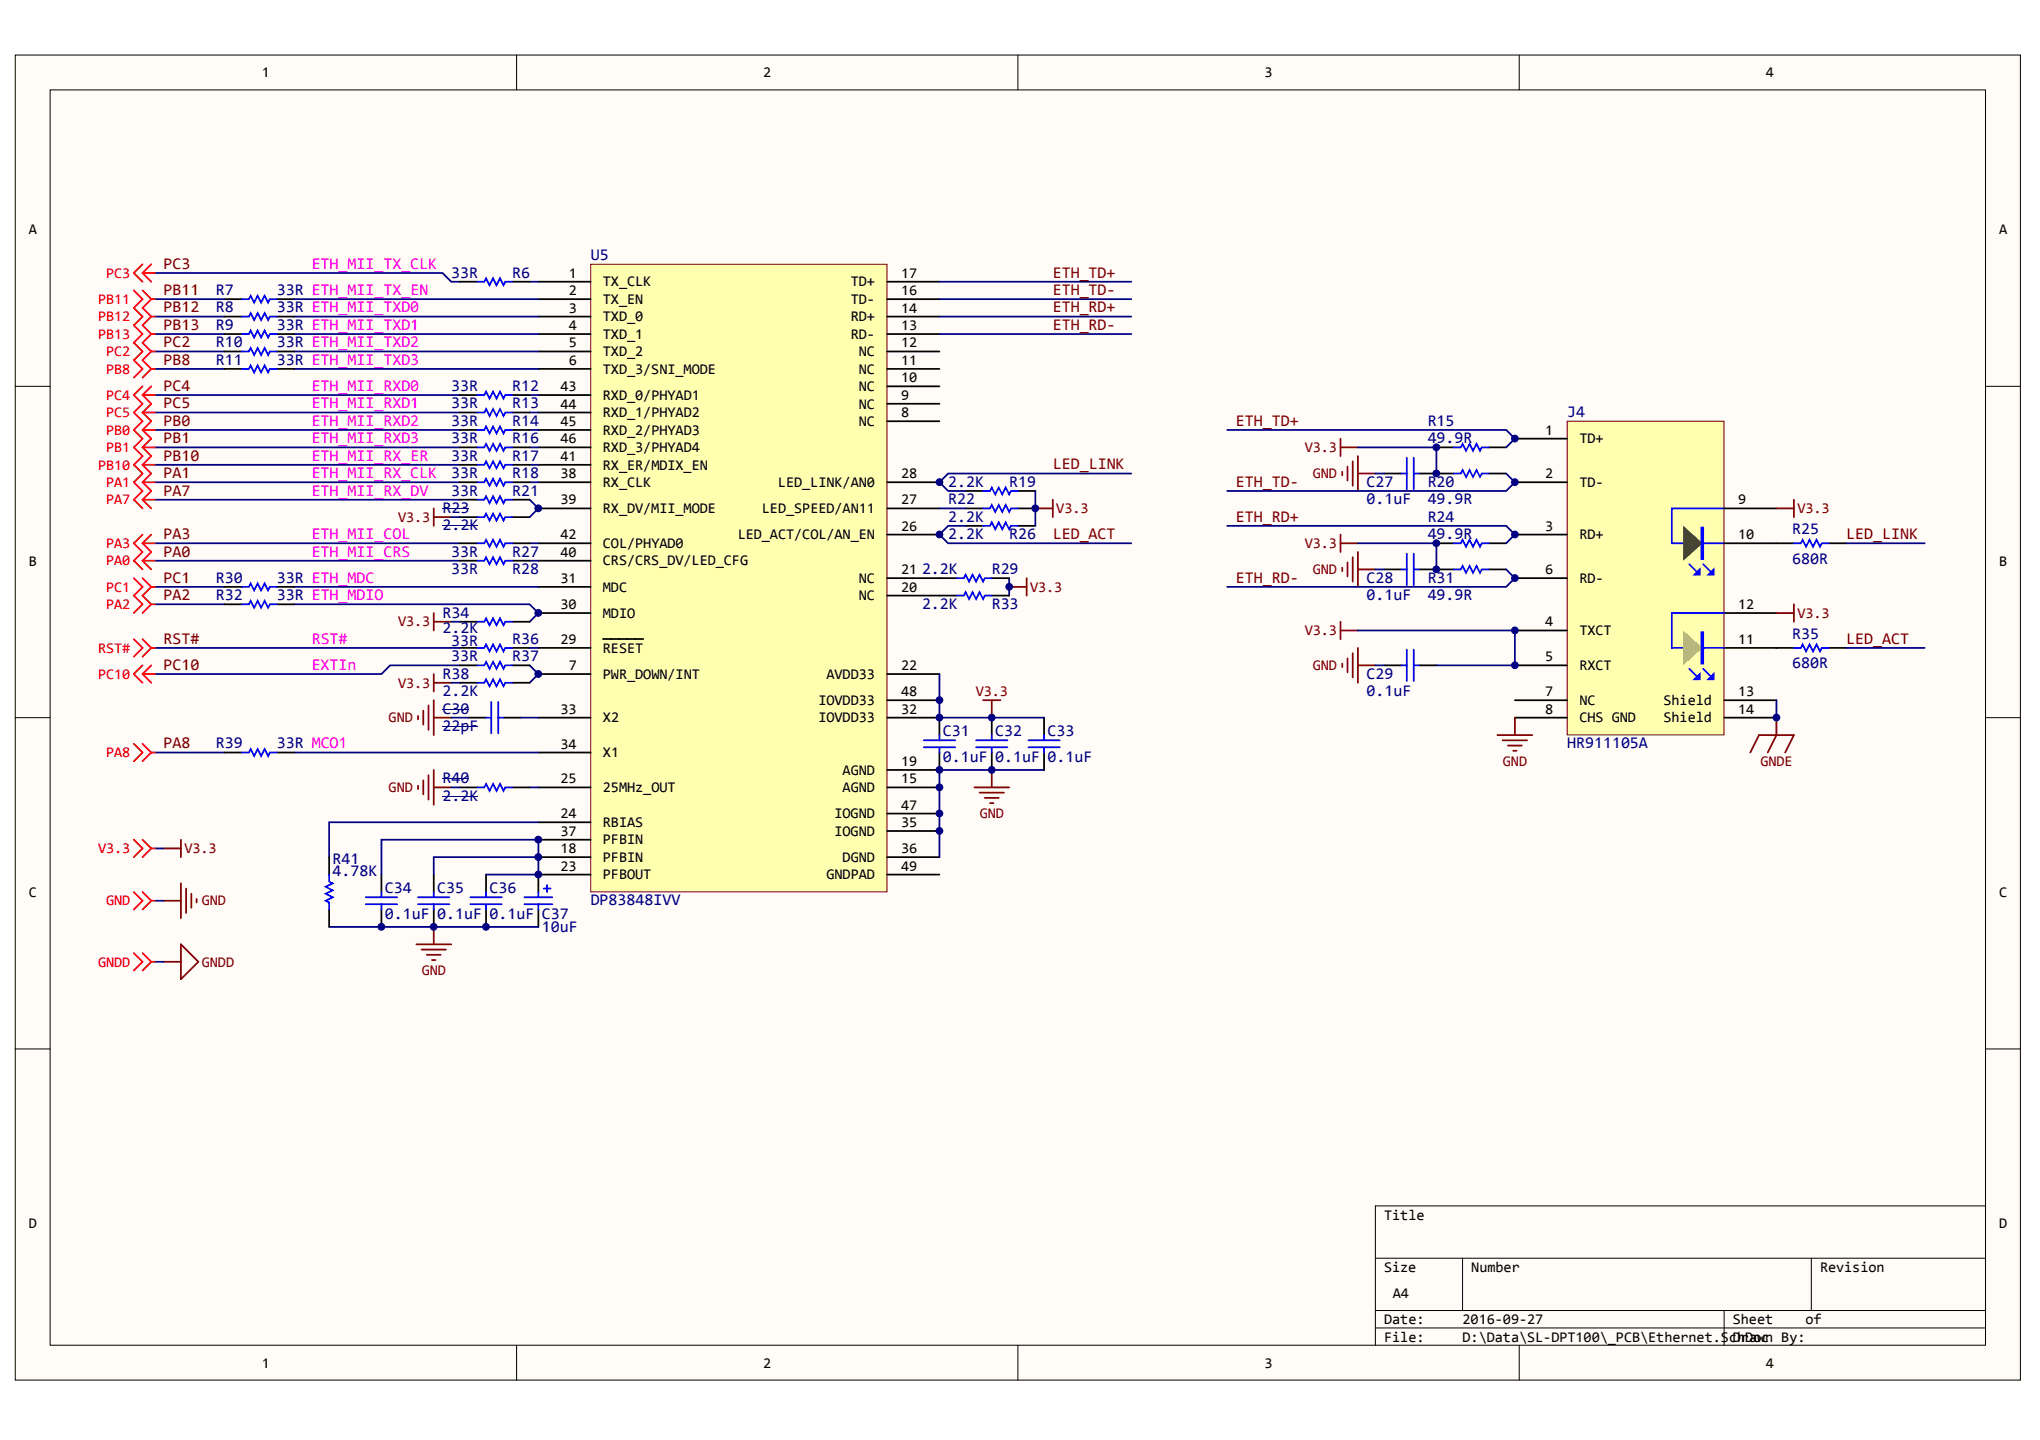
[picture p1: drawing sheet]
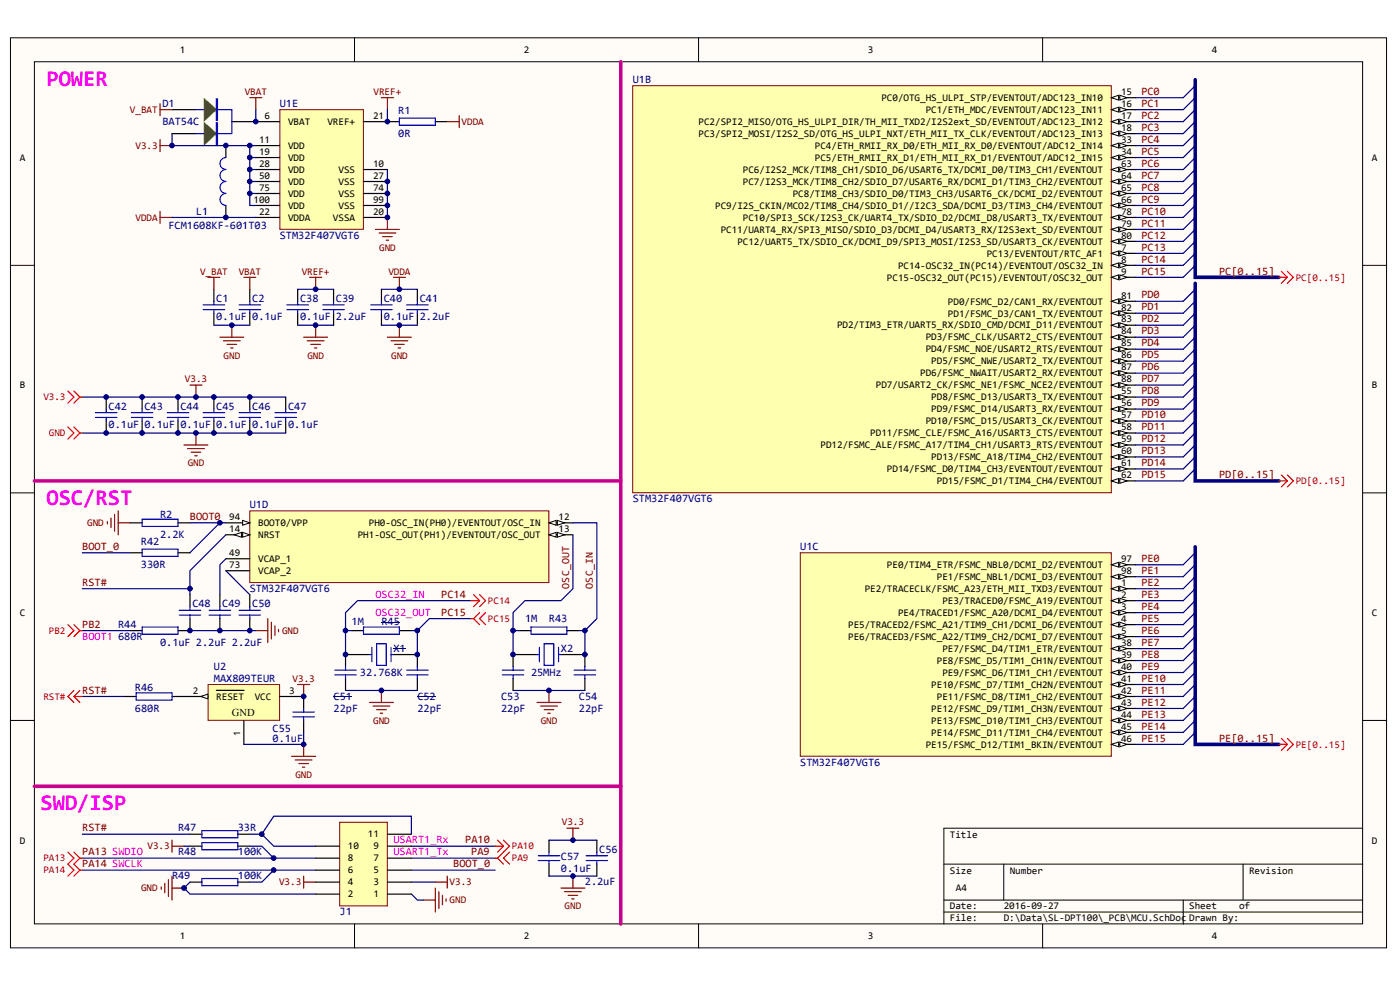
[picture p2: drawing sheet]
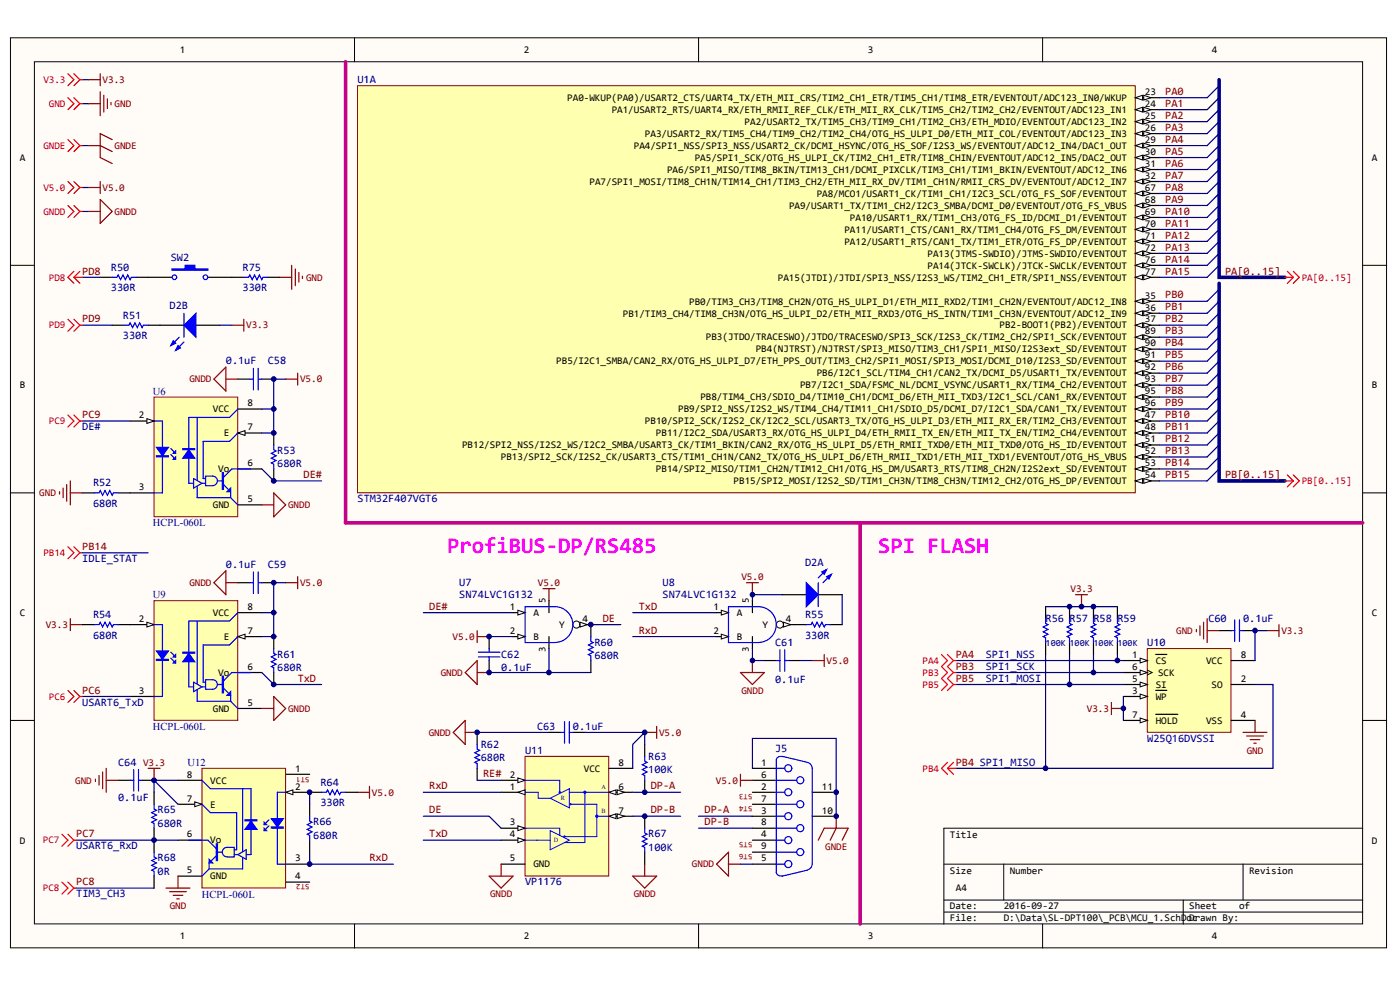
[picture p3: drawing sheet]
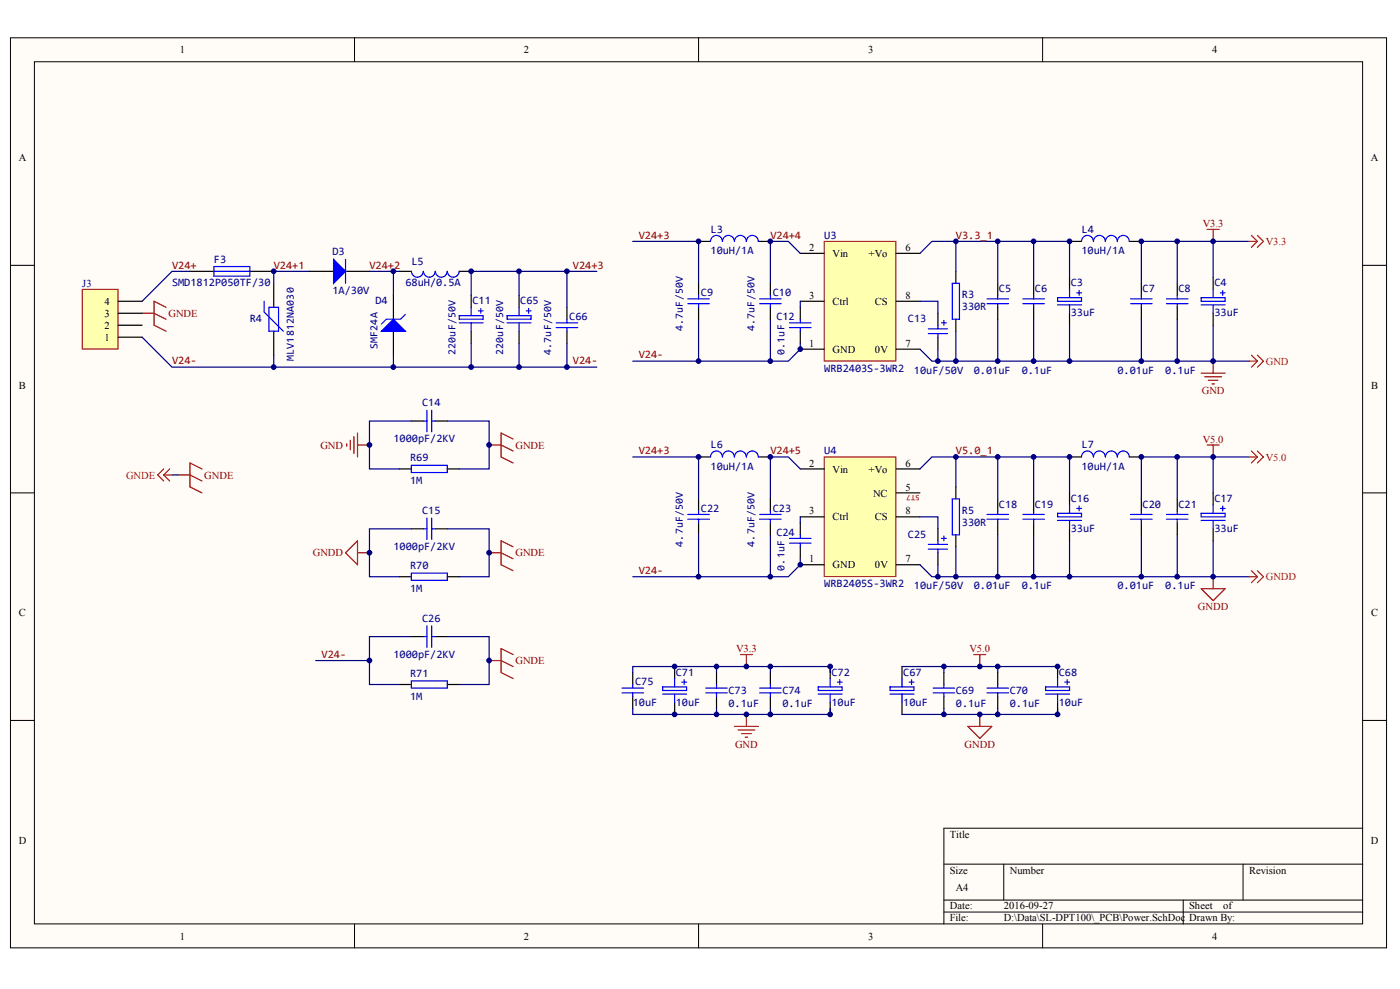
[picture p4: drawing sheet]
# Altium project SL-DPT100.PrjPcb
4 sheets, 177 parts. Net scope: global (net labels, ports and power ports of the same name join across sheets).
Board files: SL-DPT100.PcbDoc, Phoenix ME MAX 22.5 2-2 KMGY.PcbDoc
Sheets:
  Ethernet.SchDoc
  MCU.SchDoc
  MCU_1.SchDoc
  Power.SchDoc

## Sheet Ethernet.SchDoc
size A4; PageSetup: Record=PageOptions|CenterHorizontal=True|CenterVertical=True|PrintScale=0.98|XCorrection=1.00|YCorrection=1.00|PrintKind=0|BorderSize=5000000|LeftOffset=0|BottomOffset=0|Orientation=2|PaperLength=1000|PaperWidth=1000|Scale=100|PaperSource=7|PrintQuality=-4|MediaType=1|DitherType=10|PaperKind=A4 210x297 ºÁÃ×|PrintScaleMode=1

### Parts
C27  0.1uF  [C1608(0603)]
C28  0.1uF  [C1608(0603)]
C29  0.1uF  [C1608(0603)]
C30  22pF  [C1608(0603)]
C31  0.1uF  [C1608(0603)]
C32  0.1uF  [C1608(0603)]
C33  0.1uF  [C1608(0603)]
C34  0.1uF  [C1608(0603)]
C35  0.1uF  [C1608(0603)]
C36  0.1uF  [C1608(0603)]
C37  10uF  [C2012(0805)]
J4  HR911105A  [RJ45-LED]
R6  33R  [R1608(0603)]
R7  33R  [R1608(0603)]
R8  33R  [R1608(0603)]
R9  33R  [R1608(0603)]
R10  33R  [R1608(0603)]
R11  33R  [R1608(0603)]
R12  33R  [R1608(0603)]
R13  33R  [R1608(0603)]
R14  33R  [R1608(0603)]
R15  49.9R  [R1608(0603)]
R16  33R  [R1608(0603)]
R17  33R  [R1608(0603)]
R18  33R  [R1608(0603)]
R19  2.2K  [R1608(0603)]
R20  49.9R  [R1608(0603)]
R21  33R  [R1608(0603)]
R22  2.2K  [R1608(0603)]
R23  2.2K  [R1608(0603)]
R24  49.9R  [R1608(0603)]
R25  680R  [R1608(0603)]
R26  2.2K  [R1608(0603)]
R27  33R  [R1608(0603)]
R28  33R  [R1608(0603)]
R29  2.2K  [R1608(0603)]
R30  33R  [R1608(0603)]
R31  49.9R  [R1608(0603)]
R32  33R  [R1608(0603)]
R33  2.2K  [R1608(0603)]
R34  2.2K  [R1608(0603)]
R35  680R  [R1608(0603)]
R36  33R  [R1608(0603)]
R37  33R  [R1608(0603)]
R38  2.2K  [R1608(0603)]
R39  33R  [R1608(0603)]
R40  2.2K  [R1608(0603)]
R41  4.78K  [R1608(0603)]
U5  DP83848IVV  [LQFP48_M]

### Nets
GND: C27.2 C28.2 C29.2 C30.1 C31.1 C32.1 C33.1 C34.1 C35.1 C36.1 C37.2 J4.8(CHS_GND) R40.2 R41.2 U5.15(AGND) U5.19(AGND) U5.35(IOGND) U5.36(DGND) U5.47(IOGND) ; off-sheet GND
GNDE: J4.13(Shield) J4.14(Shield)
V3.3: C27.1 C28.1 C29.1 C31.2 C32.2 C33.2 J4.4(TXCT) J4.5(RXCT) J4.9 J4.12 R15.2 R19.1 R20.2 R22.1 R23.2 R24.2 R26.1 R29.1 R31.2 R33.1 R34.2 R38.2 U5.22(AVDD33) U5.32(IOVDD33) U5.48(IOVDD33) ; off-sheet V3.3
ETH_RD+: J4.3(RD+) R24.1 U5.14(RD+)
ETH_RD-: J4.6(RD-) R31.1 U5.13(RD-)
ETH_TD+: J4.1(TD+) R15.1 U5.17(TD+)
ETH_TD-: J4.2(TD-) R20.1 U5.16(TD-)
LED_ACT: R26.2 R35.2 U5.26(LED_ACT/COL/AN_EN)
LED_LINK: R19.2 R25.2 U5.28(LED_LINK/AN0)
PA0: R28.2 ; off-sheet PA0
PA1: R18.2 ; off-sheet PA1
PA2: R32.2 ; off-sheet PA2
PA3: R27.2 ; off-sheet PA3
PA7: R21.2 ; off-sheet PA7
PA8: R39.2 ; off-sheet PA8
PB0: R14.2 ; off-sheet PB0
PB1: R16.2 ; off-sheet PB1
PB8: R11.2 ; off-sheet PB8
PB10: R17.2 ; off-sheet PB10
PB11: R7.2 ; off-sheet PB11
PB12: R8.2 ; off-sheet PB12
PB13: R9.2 ; off-sheet PB13
PC1: R30.2 ; off-sheet PC1
PC2: R10.2 ; off-sheet PC2
PC3: R6.2 ; off-sheet PC3
PC4: R12.2 ; off-sheet PC4
PC5: R13.2 ; off-sheet PC5
PC10: R37.2 ; off-sheet PC10
RST#: R36.2 ; off-sheet RST#
NetC30_2: C30.2 U5.33(X2)
NetC34_2: C34.2 C35.2 C36.2 C37.1 U5.18(PFBIN) U5.23(PFBOUT) U5.37(PFBIN)
NetJ4_10: J4.10 R25.1
NetJ4_11: J4.11 R35.1
NetR6_1: R6.1 U5.1(TX_CLK)
NetR7_1: R7.1 U5.2(TX_EN)
NetR8_1: R8.1 U5.3(TXD_0)
NetR9_1: R9.1 U5.4(TXD_1)
NetR10_1: R10.1 U5.5(TXD_2)
NetR11_1: R11.1 U5.6(TXD_3/SNI_MODE)
NetR12_1: R12.1 U5.43(RXD_0/PHYAD1)
NetR13_1: R13.1 U5.44(RXD_1/PHYAD2)
NetR14_1: R14.1 U5.45(RXD_2/PHYAD3)
NetR16_1: R16.1 U5.46(RXD_3/PHYAD4)
NetR17_1: R17.1 U5.41(RX_ER/MDIX_EN)
NetR18_1: R18.1 U5.38(RX_CLK)
NetR21_1: R21.1 R23.1 U5.39(RX_DV/MII_MODE)
NetR22_2: R22.2 U5.27(LED_SPEED/AN11)
NetR27_1: R27.1 U5.42(COL/PHYAD0)
NetR28_1: R28.1 U5.40(CRS/CRS_DV/LED_CFG)
NetR29_2: R29.2 U5.21(NC)
NetR30_1: R30.1 U5.31(MDC)
NetR32_1: R32.1 R34.1 U5.30(MDIO)
NetR33_2: R33.2 U5.20(NC)
NetR36_1: R36.1 U5.29(~{RESET})
NetR37_1: R37.1 R38.1 U5.7(PWR_DOWN/INT)
NetR39_1: R39.1 U5.34(X1)
NetR40_1: R40.1 U5.25(25MHz_OUT)
NetR41_1: R41.1 U5.24(RBIAS)

Not connected (* = marked no-connect by the designer): J4 7(NC); U5 8(NC) 9(NC) 10(NC) 11(NC) 12(NC) 49(GNDPAD)

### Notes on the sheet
- ETH_MII_TX_CLK
- ETH_MII_TX_EN
- ETH_MII_TXD0
- ETH_MII_TXD1
- ETH_MII_TXD2
- ETH_MII_TXD3
- ETH_MII_RXD0
- ETH_MII_RXD1
- ETH_MII_RXD2
- ETH_MII_RXD3
- ETH_MII_RX_ER
- ETH_MII_RX_DV
- ETH_MII_RX_CLK
- ETH_MII_COL
- ETH_MII_CRS
- ETH_MDC
- ETH_MDIO
- RST#
- EXTIn
- (near R39) MCO1

## Sheet MCU.SchDoc
size A4; PageSetup: Record=PageOptions|CenterHorizontal=True|CenterVertical=True|PrintScale=0.98|XCorrection=1.00|YCorrection=1.00|PrintKind=0|BorderSize=5000000|LeftOffset=0|BottomOffset=0|Orientation=2|PaperLength=1000|PaperWidth=1000|Scale=100|PaperSource=7|PrintQuality=-4|MediaType=1|DitherType=10|PaperKind=A4 210x297 ºÁÃ×|PrintScaleMode=1

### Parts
C1  0.1uF  [C1608(0603)]
C2  0.1uF  [C1608(0603)]
C38  0.1uF  [C1608(0603)]
C39  2.2uF  [C1608(0603)]
C40  0.1uF  [C1608(0603)]
C41  2.2uF  [C1608(0603)]
C42  0.1uF  [C1608(0603)]
C43  0.1uF  [C1608(0603)]
C44  0.1uF  [C1608(0603)]
C45  0.1uF  [C1608(0603)]
C46  0.1uF  [C1608(0603)]
C47  0.1uF  [C1608(0603)]
C48  0.1uF  [C1608(0603)]
C49  2.2uF  [C1608(0603)]
C50  2.2uF  [C1608(0603)]
C51  22pF  [C1608(0603)]
C52  22pF  [C1608(0603)]
C53  22pF  [C1608(0603)]
C54  22pF  [C1608(0603)]
C55  0.1uF  [C1608(0603)]
C56  2.2uF  [C1608(0603)]
C57  0.1uF  [C1608(0603)]
D1  BAT54C  [SOT23-3_N]
J1  H2.54 6X2  [HDR2X6H]  (value not drawn)
L1  FCM1608KF-601T03  [R1608(0603)]
R1  0R  [R1608(0603)]
R2  2.2K  [R1608(0603)]
R42  330R  [R1608(0603)]
R43  1M  [R1608(0603)]
R44  680R  [R1608(0603)]
R45  1M  [R1608(0603)]
R46  680R  [R1608(0603)]
R47  33R  [R1608(0603)]
R48  100K  [R1608(0603)]
R49  100K  [R1608(0603)]
U1  STM32F407VGT6  [TQFP100_N]  (parts B,C,D,E of 5)
U2  MAX809TEUR  [SOT23-3_N]
X1  32.768K  [FC-135]
X2  25MHz  [XTAL-3225]

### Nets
GND: C1.2 C2.2 C38.2 C39.2 C40.2 C41.2 C42.2 C43.2 C44.2 C45.2 C46.2 C47.2 C48.2 C49.2 C50.2 C51.1 C52.1 C53.1 C54.1 C55.2 C56.2 C57.1 J1.1 J1.2 R2.2 R44.1 R49.1 U1.10(VSS) U1.20(VSSA) U1.27(VSS) U1.74(VSS) U1.99(VSS) U2.1(GND) ; off-sheet GND
V3.3: C42.1 C43.1 C44.1 C45.1 C46.1 C47.1 C55.1 C56.1 C57.2 D1.1 J1.3 J1.4 L1.2 R48.1 U1.11(VDD) U1.19(VDD) U1.28(VDD) U1.50(VDD) U1.75(VDD) U1.100(VDD) U2.3(VCC) ; off-sheet V3.3
V_BAT: C1.1 D1.2
VBAT: C2.1 D1.3 U1.6(VBAT)
VDDA: C40.1 C41.1 L1.1 R1.1 U1.22(VDDA)
VREF+: C38.1 C39.1 R1.2 U1.21(VREF+)
BOOT0: R2.1 R42.2 U1.94(BOOT0/VPP)
BOOT_0: J1.5 R42.1
OSC_IN: C54.2 R43.1 U1.12(PH0-OSC_IN(PH0)/EVENTOUT/OSC_IN) X2.1
OSC_OUT: C53.2 R43.2 U1.13(PH1-OSC_OUT(PH1)/EVENTOUT/OSC_OUT) X2.3
PA9: J1.7 ; off-sheet PA9
PA10: J1.9 ; off-sheet PA10
PA13: J1.8 R48.2 ; off-sheet PA13
PA14: J1.6 R49.2 ; off-sheet PA14
PB2: R44.2 ; off-sheet PB2
PC0: U1.15(PC0/OTG_HS_ULPI_STP/EVENTOUT/ADC123_IN10)
PC1: U1.16(PC1/ETH_MDC/EVENTOUT/ADC123_IN11)
PC2: U1.17(PC2/SPI2_MISO/OTG_HS_ULPI_DIR/TH_MII_TXD2/I2S2ext_SD/EVENTOUT/ADC123_IN12)
PC3: U1.18(PC3/SPI2_MOSI/I2S2_SD/OTG_HS_ULPI_NXT/ETH_MII_TX_CLK/EVENTOUT/ADC123_IN13)
PC4: U1.33(PC4/ETH_RMII_RX_D0/ETH_MII_RX_D0/EVENTOUT/ADC12_IN14)
PC5: U1.34(PC5/ETH_RMII_RX_D1/ETH_MII_RX_D1/EVENTOUT/ADC12_IN15)
PC6: U1.63(PC6/I2S2_MCK/TIM8_CH1/SDIO_D6/USART6_TX/DCMI_D0/TIM3_CH1/EVENTOUT)
PC7: U1.64(PC7/I2S3_MCK/TIM8_CH2/SDIO_D7/USART6_RX/DCMI_D1/TIM3_CH2/EVENTOUT)
PC8: U1.65(PC8/TIM8_CH3/SDIO_D0/TIM3_CH3/USART6_CK/DCMI_D2/EVENTOUT)
PC9: U1.66(PC9/I2S_CKIN/MCO2/TIM8_CH4/SDIO_D1//I2C3_SDA/DCMI_D3/TIM3_CH4/EVENTOUT)
PC10: U1.78(PC10/SPI3_SCK/I2S3_CK/UART4_TX/SDIO_D2/DCMI_D8/USART3_TX/EVENTOUT)
PC11: U1.79(PC11/UART4_RX/SPI3_MISO/SDIO_D3/DCMI_D4/USART3_RX/I2S3ext_SD/EVENTOUT)
PC12: U1.80(PC12/UART5_TX/SDIO_CK/DCMI_D9/SPI3_MOSI/I2S3_SD/USART3_CK/EVENTOUT)
PC13: U1.7(PC13/EVENTOUT/RTC_AF1)
PC14: C51.2 R45.2 U1.8(PC14-OSC32_IN(PC14)/EVENTOUT/OSC32_IN) X1.2 ; off-sheet PC14
PC15: C52.2 R45.1 U1.9(PC15-OSC32_OUT(PC15)/EVENTOUT/OSC32_OUT) X1.1 ; off-sheet PC15
PD0: U1.81(PD0/FSMC_D2/CAN1_RX/EVENTOUT)
PD1: U1.82(PD1/FSMC_D3/CAN1_TX/EVENTOUT)
PD2: U1.83(PD2/TIM3_ETR/UART5_RX/SDIO_CMD/DCMI_D11/EVENTOUT)
PD3: U1.84(PD3/FSMC_CLK/USART2_CTS/EVENTOUT)
PD4: U1.85(PD4/FSMC_NOE/USART2_RTS/EVENTOUT)
PD5: U1.86(PD5/FSMC_NWE/USART2_TX/EVENTOUT)
PD6: U1.87(PD6/FSMC_NWAIT/USART2_RX/EVENTOUT)
PD7: U1.88(PD7/USART2_CK/FSMC_NE1/FSMC_NCE2/EVENTOUT)
PD8: U1.55(PD8/FSMC_D13/USART3_TX/EVENTOUT)
PD9: U1.56(PD9/FSMC_D14/USART3_RX/EVENTOUT)
PD10: U1.57(PD10/FSMC_D15/USART3_CK/EVENTOUT)
PD11: U1.58(PD11/FSMC_CLE/FSMC_A16/USART3_CTS/EVENTOUT)
PD12: U1.59(PD12/FSMC_ALE/FSMC_A17/TIM4_CH1/USART3_RTS/EVENTOUT)
PD13: U1.60(PD13/FSMC_A18/TIM4_CH2/EVENTOUT)
PD14: U1.61(PD14/FSMC_D0/TIM4_CH3/EVENTOUT/EVENTOUT)
PD15: U1.62(PD15/FSMC_D1/TIM4_CH4/EVENTOUT)
PE0: U1.97(PE0/TIM4_ETR/FSMC_NBL0/DCMI_D2/EVENTOUT)
PE1: U1.98(PE1/FSMC_NBL1/DCMI_D3/EVENTOUT)
PE2: U1.1(PE2/TRACECLK/FSMC_A23/ETH_MII_TXD3/EVENTOUT)
PE3: U1.2(PE3/TRACED0/FSMC_A19/EVENTOUT)
PE4: U1.3(PE4/TRACED1/FSMC_A20/DCMI_D4/EVENTOUT)
PE5: U1.4(PE5/TRACED2/FSMC_A21/TIM9_CH1/DCMI_D6/EVENTOUT)
PE6: U1.5(PE6/TRACED3/FSMC_A22/TIM9_CH2/DCMI_D7/EVENTOUT)
PE7: U1.38(PE7/FSMC_D4/TIM1_ETR/EVENTOUT)
PE8: U1.39(PE8/FSMC_D5/TIM1_CH1N/EVENTOUT)
PE9: U1.40(PE9/FSMC_D6/TIM1_CH1/EVENTOUT)
PE10: U1.41(PE10/FSMC_D7/TIM1_CH2N/EVENTOUT)
PE11: U1.42(PE11/FSMC_D8/TIM1_CH2/EVENTOUT)
PE12: U1.43(PE12/FSMC_D9/TIM1_CH3N/EVENTOUT)
PE13: U1.44(PE13/FSMC_D10/TIM1_CH3/EVENTOUT)
PE14: U1.45(PE14/FSMC_D11/TIM1_CH4/EVENTOUT)
PE15: U1.46(PE15/FSMC_D12/TIM1_BKIN/EVENTOUT)
RST#: C48.1 R46.1 R47.2 U1.14(NRST) ; off-sheet RST#
NetC49_1: C49.1 U1.49(VCAP_1)
NetC50_1: C50.1 U1.73(VCAP_2)
NetJ1_10: J1.10 J1.11 R47.1
NetR46_2: R46.2 U2.2(~{RESET})

### Buses and harness runs
bus PC[0..15]
bus PD[0..15]
bus PE[0..15]

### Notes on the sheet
- POWER
- (near R2) OSC/RST
- (near U1) OSC32_IN
- (near R45) OSC32_OUT
- (near R44) BOOT1
- SWD/ISP
- SWDIO
- (near J1) USART1_Tx
- (near J1) USART1_Rx
- SWCLK

## Sheet MCU_1.SchDoc
size A4; PageSetup: Record=PageOptions|CenterHorizontal=True|CenterVertical=True|PrintScale=0.98|XCorrection=1.00|YCorrection=1.00|PrintKind=0|BorderSize=5000000|LeftOffset=0|BottomOffset=0|Orientation=2|PaperLength=1000|PaperWidth=1000|Scale=100|PaperSource=7|PrintQuality=-4|MediaType=1|DitherType=10|PaperKind=A4 210x297 ºÁÃ×|PrintScaleMode=1

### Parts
C58  0.1uF  [C1608(0603)]
C59  0.1uF  [C1608(0603)]
C60  0.1uF  [C1608(0603)]
C61  0.1uF  [C1608(0603)]
C62  0.1uF  [C1608(0603)]
C63  0.1uF  [C1608(0603)]
C64  0.1uF  [C1608(0603)]
D2  LED-2  [LED-2]  (value not drawn)  (parts A,B of 2)
J5  D Connector 9  [DB9F]  (value not drawn)
R50  330R  [R1608(0603)]
R51  330R  [R1608(0603)]
R52  680R  [R1608(0603)]
R53  680R  [R1608(0603)]
R54  680R  [R1608(0603)]
R55  330R  [R1608(0603)]
R56  100K  [R1608(0603)]
R57  100K  [R1608(0603)]
R58  100K  [R1608(0603)]
R59  100K  [R1608(0603)]
R60  680R  [R1608(0603)]
R61  680R  [R1608(0603)]
R62  680R  [R1608(0603)]
R63  100K  [R1608(0603)]
R64  330R  [R1608(0603)]
R65  680R  [R1608(0603)]
R66  680R  [R1608(0603)]
R67  100K  [R1608(0603)]
R68  0R  [R1608(0603)]
R75  330R  [R1608(0603)]
SW2  SW-PB  [KEY 4.5x4.5x4.3mm]  (value not drawn)
U1  STM32F407VGT6  [TQFP100_N]  (part A of 5)
U6  HCPL-060L  [SO8_M]
U7  SN74LVC1G132  [SOT23-5_N]
U8  SN74LVC1G132  [SOT23-5_N]
U9  HCPL-060L  [SO8_M]
U10  W25Q16DVSSI  [SOIC8_M]
U11  VP1176  [SO8_M]
U12  HCPL-060L  [SO8_M]

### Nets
GND: C60.2 C64.2 R52.1 R75.2 U10.4(VSS) U12.5(GND) ; off-sheet GND
GNDD: C58.2 C59.2 C61.1 C62.2 C63.2 J5.5 R60.1 R62.2 R67.1 U6.5(GND) U7.3(GND) U8.3(GND) U9.5(GND) U11.5(GND) ; off-sheet GNDD
GNDE: J5.1 J5.10(MH1) J5.11(MH2) ; off-sheet GNDE
V3.3: C60.1 C64.1 D2.3(A2) R54.1 R56.2 R57.2 R58.2 R59.2 R65.2 U10.3(~{WP}) U10.7(~{HOLD}) U10.8(VCC) U12.7(E) U12.8(VCC) ; off-sheet V3.3
V5.0: C58.1 C59.1 C61.2 C62.1 C63.1 D2.1(A1) J5.6 R53.2 R61.2 R63.2 R64.2 U6.7(E) U6.8(VCC) U7.2(B) U7.5(VCC) U8.5(VCC) U9.7(E) U9.8(VCC) U11.8(VCC) ; off-sheet V5.0
5T1: U12.1
5T2: U12.4
5T3: J5.2
5T4: J5.7
5T5: J5.4
5T6: J5.9
DE: R60.2 U7.4(Y) U11.3(DE)
DE#: R53.1 U6.6(Vo) U7.1(A)
DP-A: J5.3 R63.1 U11.6(A)
DP-B: J5.8 R67.2 U11.7(B)
PA0: U1.23(PA0-WKUP(PA0)/USART2_CTS/UART4_TX/ETH_MII_CRS/TIM2_CH1_ETR/TIM5_CH1/TIM8_ETR/EVENTOUT/ADC123_IN0/WKUP)
PA1: U1.24(PA1/USART2_RTS/UART4_RX/ETH_RMII_REF_CLK/ETH_MII_RX_CLK/TIM5_CH2/TIM2_CH2/EVENTOUT/ADC123_IN1)
PA2: U1.25(PA2/USART2_TX/TIM5_CH3/TIM9_CH1/TIM2_CH3/ETH_MDIO/EVENTOUT/ADC123_IN2)
PA3: U1.26(PA3/USART2_RX/TIM5_CH4/TIM9_CH2/TIM2_CH4/OTG_HS_ULPI_D0/ETH_MII_COL/EVENTOUT/ADC123_IN3)
PA4: R59.1 U1.29(PA4/SPI1_NSS/SPI3_NSS/USART2_CK/DCMI_HSYNC/OTG_HS_SOF/I2S3_WS/EVENTOUT/ADC12_IN4/DAC1_OUT) U10.1(~{CS}) ; off-sheet PA4
PA5: U1.30(PA5/SPI1_SCK/OTG_HS_ULPI_CK/TIM2_CH1_ETR/TIM8_CHIN/EVENTOUT/ADC12_IN5/DAC2_OUT)
PA6: U1.31(PA6/SPI1_MISO/TIM8_BKIN/TIM13_CH1/DCMI_PIXCLK/TIM3_CH1/TIM1_BKIN/EVENTOUT/ADC12_IN6)
PA7: U1.32(PA7/SPI1_MOSI/TIM8_CH1N/TIM14_CH1/TIM3_CH2/ETH_MII_RX_DV/TIM1_CH1N/RMII_CRS_DV/EVENTOUT/ADC12_IN7)
PA8: U1.67(PA8/MCO1/USART1_CK/TIM1_CH1/I2C3_SCL/OTG_FS_SOF/EVENTOUT)
PA9: U1.68(PA9/USART1_TX/TIM1_CH2/I2C3_SMBA/DCMI_D0/EVENTOUT/OTG_FS_VBUS)
PA10: U1.69(PA10/USART1_RX/TIM1_CH3/OTG_FS_ID/DCMI_D1/EVENTOUT)
PA11: U1.70(PA11/USART1_CTS/CAN1_RX/TIM1_CH4/OTG_FS_DM/EVENTOUT)
PA12: U1.71(PA12/USART1_RTS/CAN1_TX/TIM1_ETR/OTG_FS_DP/EVENTOUT)
PA13: U1.72(PA13(JTMS-SWDIO)/JTMS-SWDIO/EVENTOUT)
PA14: U1.76(PA14(JTCK-SWCLK)/JTCK-SWCLK/EVENTOUT)
PA15: U1.77(PA15(JTDI)/JTDI/SPI3_NSS/I2S3_WS/TIM2_CH1_ETR/SPI1_NSS/EVENTOUT)
PB0: U1.35(PB0/TIM3_CH3/TIM8_CH2N/OTG_HS_ULPI_D1/ETH_MII_RXD2/TIM1_CH2N/EVENTOUT/ADC12_IN8)
PB1: U1.36(PB1/TIM3_CH4/TIM8_CH3N/OTG_HS_ULPI_D2/ETH_MII_RXD3/OTG_HS_INTN/TIM1_CH3N/EVENTOUT/ADC12_IN9)
PB2: U1.37(PB2-BOOT1(PB2)/EVENTOUT)
PB3: R58.1 U1.89(PB3(JTDO/TRACESWO)/JTDO/TRACESWO/SPI3_SCK/I2S3_CK/TIM2_CH2/SPI1_SCK/EVENTOUT) U10.6(SCK) ; off-sheet PB3
PB4: R56.1 U1.90(PB4(NJTRST)/NJTRST/SPI3_MISO/TIM3_CH1/SPI1_MISO/I2S3ext_SD/EVENTOUT) U10.2(SO) ; off-sheet PB4
PB5: R57.1 U1.91(PB5/I2C1_SMBA/CAN2_RX/OTG_HS_ULPI_D7/ETH_PPS_OUT/TIM3_CH2/SPI1_MOSI/SPI3_MOSI/DCMI_D10/I2S3_SD/EVENTOUT) U10.5(SI) ; off-sheet PB5
PB6: U1.92(PB6/I2C1_SCL/TIM4_CH1/CAN2_TX/DCMI_D5/USART1_TX/EVENTOUT)
PB7: U1.93(PB7/I2C1_SDA/FSMC_NL/DCMI_VSYNC/USART1_RX/TIM4_CH2/EVENTOUT)
PB8: U1.95(PB8/TIM4_CH3/SDIO_D4/TIM10_CH1/DCMI_D6/ETH_MII_TXD3/I2C1_SCL/CAN1_RX/EVENTOUT)
PB9: U1.96(PB9/SPI2_NSS/I2S2_WS/TIM4_CH4/TIM11_CH1/SDIO_D5/DCMI_D7/I2C1_SDA/CAN1_TX/EVENTOUT)
PB10: U1.47(PB10/SPI2_SCK/I2S2_CK/I2C2_SCL/USART3_TX/OTG_HS_ULPI_D3/ETH_MII_RX_ER/TIM2_CH3/EVENTOUT)
PB11: U1.48(PB11/I2C2_SDA/USART3_RX/OTG_HS_ULPI_D4/ETH_RMII_TX_EN/ETH_MII_TX_EN/TIM2_CH4/EVENTOUT)
PB12: U1.51(PB12/SPI2_NSS/I2S2_WS/I2C2_SMBA/USART3_CK/TIM1_BKIN/CAN2_RX/OTG_HS_ULPI_D5/ETH_RMII_TXD0/ETH_MII_TXD0/OTG_HS_ID/EVENTOUT)
PB13: U1.52(PB13/SPI2_SCK/I2S2_CK/USART3_CTS/TIM1_CH1N/CAN2_TX/OTG_HS_ULPI_D6/ETH_RMII_TXD1/ETH_MII_TXD1/EVENTOUT/OTG_HS_VBUS)
PB14: U1.53(PB14/SPI2_MISO/TIM1_CH2N/TIM12_CH1/OTG_HS_DM/USART3_RTS/TIM8_CH2N/I2S2ext_SD/EVENTOUT) ; off-sheet PB14
PB15: U1.54(PB15/SPI2_MOSI/I2S2_SD/TIM1_CH3N/TIM8_CH3N/TIM12_CH2/OTG_HS_DP/EVENTOUT)
PC6: U9.3(-) ; off-sheet PC6
PC7: R65.1 R68.2 U12.6(Vo) ; off-sheet PC7
PC8: R68.1 ; off-sheet PC8
PC9: U6.2(+) ; off-sheet PC9
PD8: R50.1 ; off-sheet PD8
PD9: R51.1 ; off-sheet PD9
RE#: R62.1 U11.2(~{RE})
RxD: R66.1 U8.2(B) U11.1(RO) U12.3(-)
TxD: R61.1 U8.1(A) U9.6(Vo) U11.4(DI)
NetD2_2: D2.2(K1) R55.2
NetD2_4: D2.4(K2) R51.2
NetR50_2: R50.2 SW2.1
NetR52_2: R52.2 U6.3(-)
NetR54_2: R54.2 U9.2(+)
NetR55_1: R55.1 U8.4(Y)
NetR64_1: R64.1 R66.2 U12.2(+)
NetR75_1: R75.1 SW2.2

Not connected (* = marked no-connect by the designer): U6 1 4; U9 1 4

### Buses and harness runs
bus PA[0..15]
bus PB[0..15]

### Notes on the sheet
- DE#
- IDLE_STAT
- ProfiBUS-DP/RS485
- SPI FLASH
- (near R56) SPI1_NSS
- (near R56) SPI1_SCK
- (near U9) USART6_TxD
- SPI1_MOSI
- SPI1_MISO
- USART6_RxD
- (near R68) TIM3_CH3

## Sheet Power.SchDoc
size A4; PageSetup: Record=PageOptions嶤enterHorizontal=True嶤enterVertical=True嶱rintScale=0.98嶺Correction=1.00嶻Correction=1.00嶱rintKind=0嶣orderSize=5000000嶭eftOffset=0嶣ottomOffset=0嶰rientation=2嶱aperLength=1000嶱aperWidth=1000嶴cale=100嶱aperSource=7嶱rintQuality=-4嶮ediaType=1嶥itherType=10嶱aperKind=信纸嶱rintScaleMode=1

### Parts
C3  33uF  [C3528(B)]
C4  33uF  [C3528(B)]
C5  0.01uF  [C1608(0603)]
C6  0.1uF  [C1608(0603)]
C7  0.01uF  [C1608(0603)]
C8  0.1uF  [C1608(0603)]
C9  4.7uF/50V  [C2012(0805)]
C10  4.7uF/50V  [C2012(0805)]
C11  220uF/50V  [CAPMP10X120]
C12  0.1uF  [C1608(0603)]
C13  10uF/50V  [C3216(1206)]
C14  1000pF/2KV  [C3216(1206)]
C15  1000pF/2KV  [C3216(1206)]
C16  33uF  [C3528(B)]
C17  33uF  [C3528(B)]
C18  0.01uF  [C1608(0603)]
C19  0.1uF  [C1608(0603)]
C20  0.01uF  [C1608(0603)]
C21  0.1uF  [C1608(0603)]
C22  4.7uF/50V  [C2012(0805)]
C23  4.7uF/50V  [C2012(0805)]
C24  0.1uF  [C1608(0603)]
C25  10uF/50V  [C3216(1206)]
C26  1000pF/2KV  [C3216(1206)]
C65  220uF/50V  [CAPMP10X120]
C66  4.7uF/50V  [C2012(0805)]
C67  10uF  [C3216(A)]
C68  10uF  [C3216(A)]
C69  0.1uF  [C1608(0603)]
C70  0.1uF  [C1608(0603)]
C71  10uF  [C3216(A)]
C72  10uF  [C3216(A)]
C73  0.1uF  [C1608(0603)]
C74  0.1uF  [C1608(0603)]
C75  10uF  [C2012(0805)]
D3  1A/30V  [SOD323]
D4  SMF24A  [SOD123]
F3  SMD1812P050TF/30  [R4532(1812)]
J3  Header 4  [MSTBO2.5/4-G1R]  (value not drawn)
L3  10uH/1A  [L4040]
L4  10uH/1A  [L4040]
L5  68uH/0.5A  [L4040]
L6  10uH/1A  [L4040]
L7  10uH/1A  [L4040]
R3  330R  [R3216(1206)]
R4  MLV1812NA030  [R4532(1812)]
R5  330R  [R3216(1206)]
R69  1M  [R3216(1206)]
R70  1M  [R3216(1206)]
R71  1M  [R3216(1206)]
U3  WRB2403S-3WR2  [SIP8]
U4  WRB2405S-3WR2  [SIP8]

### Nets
GND: C3.2 C4.2 C5.1 C6.1 C7.1 C8.1 C13.2 C14.1 C71.2 C72.2 C73.1 C74.1 C75.1 R3.2 R69.1 U3.7(0V) ; off-sheet GND
GNDD: C15.1 C16.2 C17.2 C18.1 C19.1 C20.1 C21.1 C25.2 C67.2 C68.2 C69.1 C70.1 R5.2 R70.1 U4.7(0V) ; off-sheet GNDD
GNDE: C14.2 C15.2 C26.2 J3.3 R69.2 R70.2 R71.2 ; off-sheet GNDE
V3.3: C4.1 C7.2 C8.2 C71.1 C72.1 C73.2 C74.2 C75.2 L4.2 ; off-sheet V3.3
V5.0: C17.1 C20.2 C21.2 C67.1 C68.1 C69.2 C70.2 L7.2 ; off-sheet V5.0
5T7: U4.5(NC)
V3.3_1: C3.1 C5.2 C6.2 L4.1 R3.1 U3.6(+Vo)
V5.0_1: C16.1 C18.2 C19.2 L7.1 R5.1 U4.6(+Vo)
V24+: F3.1 J3.4
V24+1: D3.1(A) F3.2 R4.1
V24+2: D3.2(K) D4.2(K) L5.2
V24+3: C9.2 C11.1 C22.2 C65.1 C66.2 L3.1 L5.1 L6.1
V24+4: C10.2 L3.2 U3.2(Vin)
V24+5: C23.2 L6.2 U4.2(Vin)
V24-: C9.1 C10.1 C11.2 C12.2 C22.1 C23.1 C24.2 C26.1 C65.2 C66.1 D4.1(A) J3.1 R4.2 R71.1 U3.1(GND) U4.1(GND)
NetC12_1: C12.1 U3.3(Ctrl)
NetC13_1: C13.1 U3.8(CS)
NetC24_1: C24.1 U4.3(Ctrl)
NetC25_1: C25.1 U4.8(CS)

Not connected (* = marked no-connect by the designer): J3 2; U3 5(NC)

## Nets that join several sheets
GND: Ethernet (19 pins), MCU (33 pins), MCU_1 (6 pins), Power (16 pins)
GNDD: MCU_1 (14 pins), Power (15 pins)
GNDE: Ethernet (J4.13 J4.14), MCU_1 (J5.1 J5.10 J5.11), Power (7 pins)
V3.3: Ethernet (25 pins), MCU (21 pins), MCU_1 (14 pins), Power (9 pins)
V5.0: MCU_1 (19 pins), Power (8 pins)
PA0: Ethernet (R28.2), MCU_1 (U1.23)
PA1: Ethernet (R18.2), MCU_1 (U1.24)
PA2: Ethernet (R32.2), MCU_1 (U1.25)
PA3: Ethernet (R27.2), MCU_1 (U1.26)
PA7: Ethernet (R21.2), MCU_1 (U1.32)
PA8: Ethernet (R39.2), MCU_1 (U1.67)
PA9: MCU (J1.7), MCU_1 (U1.68)
PA10: MCU (J1.9), MCU_1 (U1.69)
PA13: MCU (J1.8 R48.2), MCU_1 (U1.72)
PA14: MCU (J1.6 R49.2), MCU_1 (U1.76)
PB0: Ethernet (R14.2), MCU_1 (U1.35)
PB1: Ethernet (R16.2), MCU_1 (U1.36)
PB2: MCU (R44.2), MCU_1 (U1.37)
PB8: Ethernet (R11.2), MCU_1 (U1.95)
PB10: Ethernet (R17.2), MCU_1 (U1.47)
PB11: Ethernet (R7.2), MCU_1 (U1.48)
PB12: Ethernet (R8.2), MCU_1 (U1.51)
PB13: Ethernet (R9.2), MCU_1 (U1.52)
PC1: Ethernet (R30.2), MCU (U1.16)
PC2: Ethernet (R10.2), MCU (U1.17)
PC3: Ethernet (R6.2), MCU (U1.18)
PC4: Ethernet (R12.2), MCU (U1.33)
PC5: Ethernet (R13.2), MCU (U1.34)
PC6: MCU (U1.63), MCU_1 (U9.3)
PC7: MCU (U1.64), MCU_1 (R65.1 R68.2 U12.6)
PC8: MCU (U1.65), MCU_1 (R68.1)
PC9: MCU (U1.66), MCU_1 (U6.2)
PC10: Ethernet (R37.2), MCU (U1.78)
PD8: MCU (U1.55), MCU_1 (R50.1)
PD9: MCU (U1.56), MCU_1 (R51.1)
RST#: Ethernet (R36.2), MCU (C48.1 R46.1 R47.2 U1.14)
